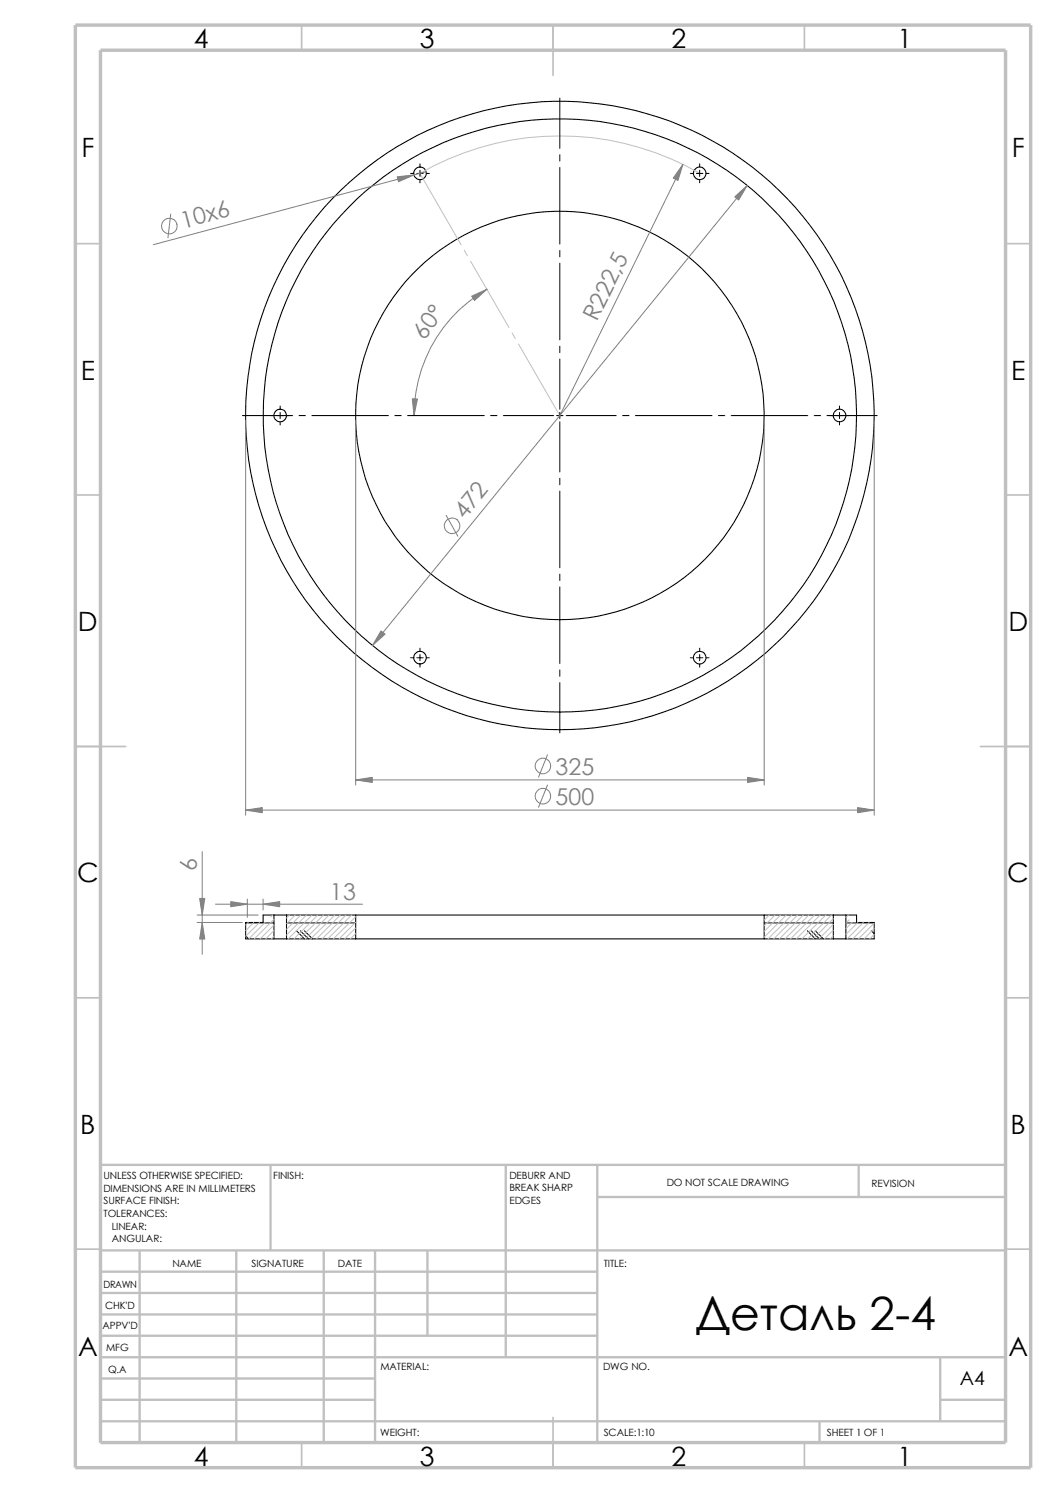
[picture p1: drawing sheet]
<svg xmlns="http://www.w3.org/2000/svg" width="210mm" height="297mm" viewBox="0 0 210 297" stroke-linecap="round" stroke-linejoin="round" font-family="sans-serif">
<g fill="none" stroke="#c0c0c0" stroke-width=".34">
<path d="M60 5v5M110 5v10M160 5v5M15 48.5h5M200 48.5h5M15 98.5h5M200 98.5h5M15 148.5h10M195 148.5h10M15 198.5h5M200 198.5h5M15 248.5h5"/>
<path d="M200 248.5h5M60 287v5M110 282v10M160 287v5"/>
</g>
<g fill="none" stroke="#c0c0c0" stroke-width=".47">
<path d="M53.8 231.7v17.1M100.6 231.7v38.3M118.8 231.7v55.3M118.8 238.1h81.2M170.8 231.7v6.4M200 231.7h-180v55.3M20 257.2h98.8M20 253h98.8M20 248.8h180M27.8 248.8v38.2M47 248.8v38.2M64.4 248.8v38.2"/>
<path d="M74.6 248.8v38.2M85 248.8v16.9M20 274.2h54.6M20 270h180M20 265.7h98.8M20 261.5h98.8M20 278.5h54.6M187 278.5h13M187 270v12.7M20 282.7h180M163 282.7v4.3"/>
</g>
<path d="M15 5h190v287h-190zM20 10h180v277h-180z" fill="none" stroke="#c0c0c0" stroke-width=".68" stroke-linecap="butt"/>
<g fill="none" stroke="#000" stroke-width=".21">
<path d="M49.2 183.5l-.3 .3M49.2 183.5h-.3v3.3h5.6M54.5 182h-2.2v1.5h-3.1M54.5 182v4.8M54.5 186.8h2.5M54.5 182h2.5M57 186.8h13.7M57 182h13.7M57 182v4.8M70.7 182v4.8M70.7 186.8h81.3M70.7 182h81.3"/>
<path d="M152 182v4.8M152 186.8h13.7M152 182h13.7M165.7 186.8h2.5M165.7 182h2.5M165.7 182v4.8M168.2 182h2.1v1.5h3.6v3.3h-5.7M168.2 182v4.8"/>
<circle cx="83.5" cy="34.5" r="1.25"/>
<circle cx="139.2" cy="34.5" r="1.24"/>
<circle cx="55.7" cy="82.7" r="1.25"/>
<circle cx="111.3" cy="82.7" r="40.6"/>
<circle cx="111.3" cy="82.6" r="59"/>
<circle cx="111.3" cy="82.7" r="62.5"/>
<circle cx="167" cy="82.7" r="1.24"/>
<circle cx="83.5" cy="130.8" r="1.25"/>
<circle cx="139.2" cy="130.8" r="1.25"/>
</g>
<g fill="none" stroke="#000" stroke-width=".2">
<path d="M111.3 19.5v10M81.7 34.5h.6M82.9 34.5h1.3M83.5 32.6v.6M83.5 33.9v1.2M83.5 35.7v.7M84.8 34.5h.6M111.3 30.8v1.2M111.3 33.3v15.3M137.3 34.5h.6M138.5 34.5h1.3M139.1 32.6v.6"/>
<path d="M139.1 33.9v1.2M139.1 35.7v.7M140.4 34.5h.6M111.3 49.8v1.3M111.3 52.4v15.2M111.3 68.9v1.2M111.3 71.4v10M48.2 82.7h10M55.7 80.8v.6M55.7 82v1.3M55.7 83.9v.6M59.5 82.7h1.2"/>
<path d="M62 82.7h15.3M78.5 82.7h1.3M81.1 82.7h15.2M97.6 82.7h1.2M100.1 82.7h10M110.7 82.7h1.3M111.3 82v1.3M111.3 83.9v10M111.3 95.2v1.2M111.3 97.7v15.2M112.6 82.7h10M123.8 82.7h1.3"/>
<path d="M126.4 82.7h15.2M142.9 82.7h1.2M145.4 82.7h15.3M161.9 82.7h1.3M164.5 82.7h10M167 80.8v.6M167 82v1.3M167 83.9v.6M111.3 114.2v1.3M111.3 116.8v15.2M81.7 130.9h.6M82.9 130.9h1.3"/>
<path d="M83.5 128.9v.7M83.5 130.2v1.2M83.5 132.1v.6M84.8 130.9h.6M111.3 133.3v1.2M111.3 135.8v10M137.3 130.9h.6M138.5 130.9h1.3M139.1 128.9v.7M139.1 130.2v1.2M139.1 132.1v.6M140.4 130.9h.6"/>
<path d="M48.9 186.2l.5 .6M49.1 183.6h5.4M57 183.6h13.7M59 185.2l1.5 1.6M59.7 185.2l1.6 1.6M60.5 185.2l1.6 1.6M152 183.6h13.7M160.6 185.2l1.5 1.6M161.3 185.2l1.6 1.6M162.1 185.2l1.6 1.6M168.2 183.6h5.7M173.3 185.2l.6 .6"/>
</g>
<g fill="none" stroke="#c0c0c0" stroke-width=".2">
<path d="M83.5 34.5l8.2 14.2M83.5 34.5a55.6 55.6 0 0 1 55.6 0M92.3 49.8l.7 1.1M93.6 52l7.6 13.2M101.9 66.3l.6 1.1M103.1 68.5l8.2 14.2M49.4 183.5l-.5 .5M50.5 183.5l-1.6 1.7M51.6 183.5l-2.7 2.8M52.7 183.5l-3.2 3.3M54.2 182l-.4 .4M54.5 182.9l-3.9 3.9"/>
<path d="M54.5 184l-2.8 2.8M54.5 185.1l-1.7 1.7M54.5 186.3l-.5 .5M57.6 182l-.6 .6M58.7 182l-1.7 1.8M59.8 182l-2.8 2.9M61 182l-4 4M62.1 182l-4.8 4.8M63.2 182l-4.7 4.8M64.3 182l-4.7 4.8M65.4 182l-4.7 4.8M66.6 182l-4.8 4.8"/>
<path d="M67.7 182l-4.8 4.8M68.8 182l-4.7 4.8M69.9 182l-4.7 4.8M70.7 182.4l-4.4 4.4M70.7 183.5l-3.3 3.3M70.7 184.6l-2.2 2.2M70.7 185.7l-1 1.1M153 182l-1 1M154.1 182l-2.1 2.2M155.2 182l-3.2 3.3M156.4 182l-4.4 4.4M157.5 182l-4.8 4.8"/>
<path d="M158.6 182l-4.7 4.8M159.8 182l-4.8 4.8M160.9 182l-4.8 4.8M162 182l-4.8 4.8M163.1 182l-4.7 4.8M164.3 182l-4.8 4.8M165.4 182l-4.8 4.8M165.7 182.8l-4 4M165.7 183.9l-2.8 2.9M165.7 185l-1.7 1.8M165.7 186.1l-.6 .7M168.7 182l-.5 .5"/>
<path d="M168.9 183l-.7 .6M169.5 183.5l-1.3 1.2M170.6 183.5l-2.4 2.4M171.7 183.5l-3.2 3.3M172.8 183.5l-3.2 3.3M173.9 183.6l-3.2 3.2M173.9 184.7l-2.1 2.1M173.9 185.9l-.9 .9"/>
</g>
<g fill="none" stroke="#808080" stroke-width=".2">
<path d="M84.8 34.2l-54.3 14.5M135.8 32.7l-24.5 50M148.6 36.9l-74.5 91.5M34 42.6l-.6 4.7M96.9 57.5a28.9 28.9 0 0 0-14.6 25.2M48.9 83.7v78.5M70.7 83.7v72.5M152 83.7v72.5M173.9 83.7v78.5M88.7 102.5l2.4 4.2M70.7 155.2h81.3M108.9 150.2l-1.8 4.4"/>
<path d="M108.9 156.2l-1.8 4.4M40.2 169.4v20.5M42.8 179.9h29.3M48.9 161.2h125M49.2 178.9v3.6M52.3 178.9v2.1M39.2 182h12.2M39.2 183.5h9"/>
<circle cx="33.7" cy="45" r="1.56"/>
<circle cx="89.9" cy="104.6" r="1.56"/>
<circle cx="108" cy="158.4" r="1.56"/>
<circle cx="108" cy="152.4" r="1.55"/>
</g>
<g fill="#808080" stroke="#808080" stroke-width=".2">
<path d="M82 79.3l1 .1-.7 3.3z"/>
<path d="M93.8 58.9l3.1-1.4-2.5 2.3z"/>
<path d="M135.8 32.7l-1 3.2-.9-.5z"/>
<path d="M52.3 179.9l3.3-.5v1z"/>
<path d="M45.9 179.4l3.3 .5-3.3 .5z"/>
<path d="M39.7 178.7h1l-.5 3.3z"/>
<path d="M40.2 183.5l.5 3.3h-1z"/>
<path d="M170.6 160.7l3.3 .5-3.3 .5z"/>
<path d="M148.7 154.6l3.3 .6-3.3 .5z"/>
<path d="M48.9 161.2l3.3-.5v1z"/>
<path d="M70.7 155.2l3.3-.6v1.1z"/>
<path d="M75.8 125.5l.8 .7-2.5 2.2z"/>
<path d="M146.1 39.2l2.5-2.3-1.7 2.9z"/>
<path d="M79 35.2l3.3-.4-3.1 1.4z"/>
</g>
<text font-size="9.1" x="138.4" y="264.6">Деталь 2-4</text>
<g font-size="5.3">
<text x="38.5" y="9.6">4</text>
<text x="83.5" y="9.6">3</text>
<text x="133.5" y="9.6">2</text>
<text x="178.5" y="9.6">1</text>
<text x="16.2" y="31.3">F</text>
<text x="201.2" y="31.3">F</text>
<text x="16" y="75.6">E</text>
<text x="201.1" y="75.6">E</text>
<text x="15.5" y="125.6">D</text>
<text x="200.6" y="125.6">D</text>
<text x="15.3" y="175.6">C</text>
<text x="200.3" y="175.6">C</text>
<text x="16" y="225.6">B</text>
<text x="201" y="225.6">B</text>
<text x="15.5" y="269.8">A</text>
<text x="200.5" y="269.8">A</text>
<text x="38.5" y="291.6">4</text>
<text x="83.5" y="291.6">3</text>
<text x="133.5" y="291.6">2</text>
<text x="178.5" y="291.6">1</text>
</g>
<g font-size="4.6" fill="#808080">
<text x="36.4" y="45.5" transform="rotate(-15 36.4 45.5)">10х6</text>
<text x="123.4" y="54.7" transform="rotate(-64 123.4 54.7)">,5</text>
<text x="118.7" y="64.1" transform="rotate(-64 118.7 64.1)">R2</text>
<text x="84.4" y="67.8" transform="rotate(-55 84.4 67.8)">60°</text>
<text x="92.4" y="103.4" transform="rotate(-51 92.4 103.4)">472</text>
<text x="110.5" y="154.2">325</text>
<text x="110.5" y="160.2">500</text>
<text x="39.1" y="173.3" transform="rotate(-90 39.1 173.3)">6</text>
<text x="65.6" y="178.9">13</text>
</g>
<text font-size="3.9" x="190.9" y="275.5">A4</text>
<g font-size="2">
<text x="20.6" y="234.6">UNLESS OTHERWISE SPECIFIED:</text>
<text x="20.6" y="237.1">DIMENSIONS ARE IN MILLIMETERS</text>
<text x="20.6" y="239.6">SURFACE FINISH:</text>
<text x="54.4" y="234.6">FINISH:</text>
<text x="101.3" y="239.5">EDGES</text>
<text x="101.3" y="234.5">DEBURR AND</text>
<text x="101.3" y="237">BREAK SHARP</text>
<text x="132.6" y="236">DO NOT SCALE DRAWING</text>
<text x="173.3" y="236.2">REVISION</text>
<text x="20.6" y="242.1">TOLERANCES:</text>
<text x="22.2" y="244.6">LINEAR:</text>
<text x="22.2" y="247.1">ANGULAR:</text>
<text x="50" y="252">SIGNATURE</text>
<text x="67.2" y="252">DATE</text>
<text x="120.1" y="252">TITLE:</text>
<text x="20.6" y="256.2">DRAWN</text>
<text x="34.3" y="252.1">NAME</text>
<text x="20.9" y="260.4">CHK'D</text>
<text x="20.4" y="264.5">APPV'D</text>
<text x="21.1" y="268.8">MFG</text>
<text x="21.5" y="273.1">Q.A</text>
<text x="75.6" y="272.5">MATERIAL:</text>
<text x="119.9" y="272.5">DWG NO.</text>
<text x="75.6" y="285.6">WEIGHT:</text>
<text x="120.1" y="285.6">SCALE:1:10</text>
<text x="164.5" y="285.6">SHEET 1 OF 1</text>
</g>
</svg>
